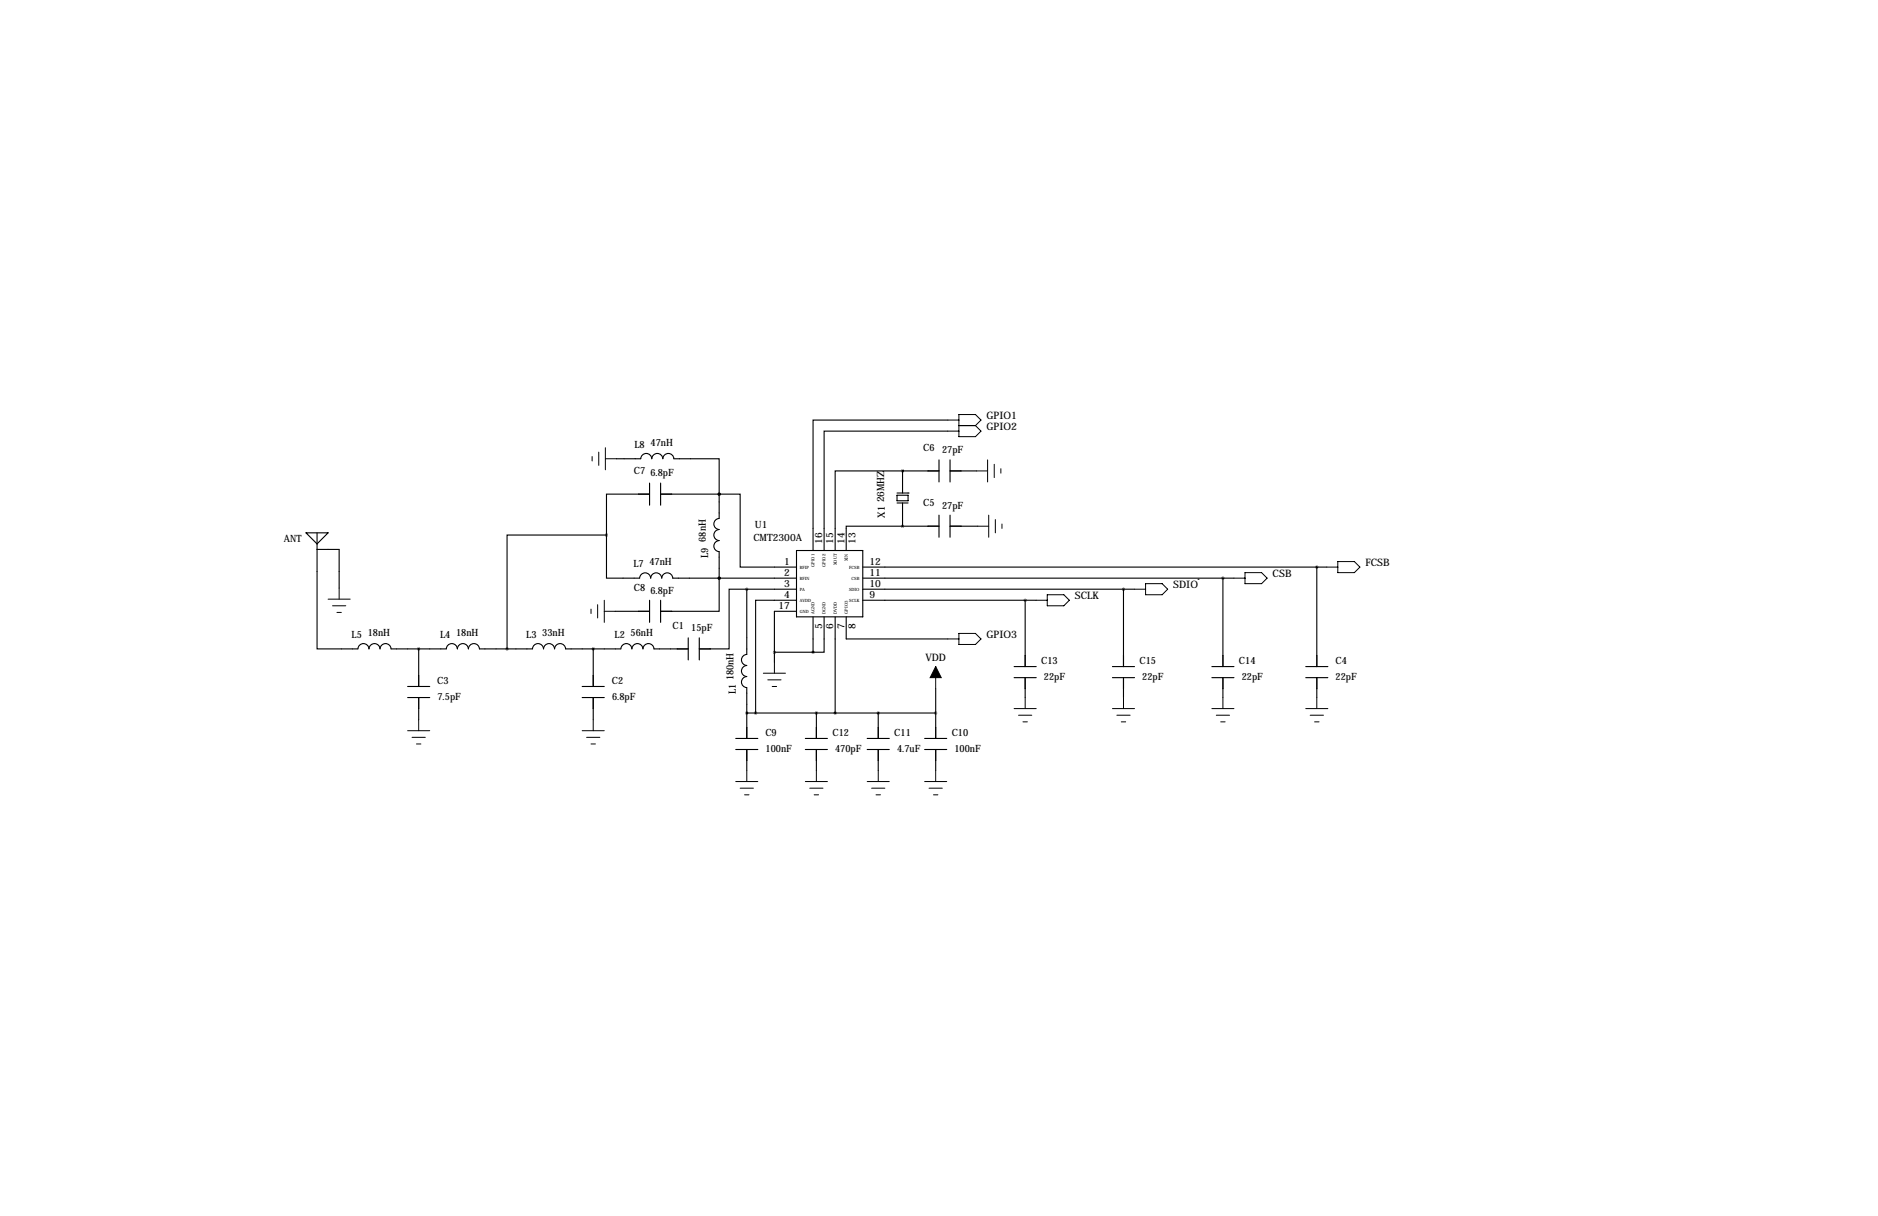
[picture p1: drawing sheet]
<svg xmlns="http://www.w3.org/2000/svg" width="432mm" height="279mm" viewBox="0 0 432 279" stroke-linecap="round" stroke-linejoin="round" font-family="sans-serif">
<g fill="none" stroke="#000" stroke-width=".25">
<path d="M217.9 99.1h-28.4v27.4M217.9 96.5h-31v30M141.7 105.4h5.6a1.27 1.27 0 0 1 1.3-1.2 1.27 1.27 0 0 1 1.3 1.2 1.27 1.27 0 0 1 1.2-1.2 1.27 1.27 0 0 1 1.3 1.2 1.27 1.27 0 0 1 1.3-1.2 1.27 1.27 0 0 1 1.2 1.2h10.5v8.1M149.4 113.5h-10v9.4M149.4 111v5.1M151.9 113.5h13.5M151.9 111v5.1M165.4 113.5v5.6a1.27 1.27 0 0 0-1.3 1.3 1.27 1.27 0 0 0 1.2 1.3M165.4 113.5h4.8v16.8h12.9M165.4 113.5h.1M206.2 115.6h2.6M206.2 113.8h2.6v1.3h-2.6z"/>
<path d="M206.2 113.3h2.6M207.5 108.2h.1M207.5 108.2h-15.5v18.3M207.5 108.2v5.1M207.5 115.6v5.3M207.5 108.2h8.4M208.8 113.3h.1M215.9 105.7v5M215.9 118.4v5M218.4 105.7v5M218.4 118.4v5M218.4 108.2h6.1"/>
<path d="M70.4 122.4h5l-2.5 2.6zM72.9 122.4v26.7h9.4a1.27 1.27 0 0 1 1.3-1.2 1.27 1.27 0 0 1 1.2 1.2 1.27 1.27 0 0 1 1.3-1.2 1.27 1.27 0 0 1 1.3 1.2 1.27 1.27 0 0 1 1.3-1.2 1.27 1.27 0 0 1 1.2 1.2h12.7a1.27 1.27 0 0 1 1.3-1.2 1.27 1.27 0 0 1 1.3 1.2 1.27 1.27 0 0 1 1.2-1.2 1.27 1.27 0 0 1 1.3 1.2 1.27 1.27 0 0 1 1.3-1.2 1.27 1.27 0 0 1 1.2 1.2h12.2a1.27 1.27 0 0 1 1.3-1.2 1.27 1.27 0 0 1 1.3 1.2 1.27 1.27 0 0 1 1.2-1.2 1.27 1.27 0 0 1 1.3 1.2 1.27 1.27 0 0 1 1.3-1.2 1.27 1.27 0 0 1 1.2 1.2h12.7a1.27 1.27 0 0 1 1.3-1.2 1.27 1.27 0 0 1 1.3 1.2 1.27 1.27 0 0 1 1.3-1.2 1.27 1.27 0 0 1 1.2 1.2 1.27 1.27 0 0 1 1.3-1.2 1.27 1.27 0 0 1 1.3 1.2h7.8M72.9 126.2h5.1v8.9M139.4 122.9v9.9h7.7M139.4 122.9h-22.8v26.2M147.1 132.8a1.27 1.27 0 0 1 1.2-1.2 1.27 1.27 0 0 1 1.3 1.2 1.27 1.27 0 0 1 1.3-1.2 1.27 1.27 0 0 1 1.2 1.2 1.27 1.27 0 0 1 1.3-1.2 1.27 1.27 0 0 1 1.3 1.2h28.4M149.4 137.9v5.1M151.9 137.9v5.1M165.4 124.2a1.27 1.27 0 0 0-1.3 1.3 1.27 1.27 0 0 0 1.2 1.2M165.4 121.7a1.27 1.27 0 0 0-1.3 1.2 1.27 1.27 0 0 0 1.2 1.3M165.4 132.8h.1M165.4 132.8v7.7h-13.5"/>
<path d="M165.4 126.7v6.1M171.7 135.4v15a1.27 1.27 0 0 0-1.2 1.2 1.27 1.27 0 0 0 1.2 1.3 1.27 1.27 0 0 0-1.2 1.3 1.27 1.27 0 0 0 1.2 1.2 1.27 1.27 0 0 0-1.2 1.3 1.27 1.27 0 0 0 1.2 1.3M171.7 135.4h-4.1v13.7h-6.8M171.7 135.4h11.4M183.1 137.9h-9.4v25.9M183.1 126.5h15.3v15.2h-15.3zM198.4 137.9h39.9M198.4 135.4h62.5M198.4 132.8h85.3M198.4 130.3h106.7M207.5 120.9h-12.9v5.6M207.5 120.9h8.4"/>
<path d="M218.4 120.9h6.4M235.7 137.9v15.3M258.3 135.4v17.8M275.5 133.1h.1M281.2 132.8v20.4M302.8 130.3v22.9M93.7 157.7h5.1M96.3 149.1v8.6M133.9 157.7h5M136.4 149.1v8.6M141.5 140.5h7.9M158.2 146.6v5"/>
<path d="M160.8 146.6v5M171.7 158v11.7M178.1 149.9h8.8M183.1 140.5h-5v11.6M186.9 141.7v8.2M189.5 141.7v8.2h-2.6M192 141.7v22.1M194.6 141.7v5.1h23.3M215.1 158.2v11.5M233.2 153.2h5.1M233.2 155.7h5.1M235.7 155.7v4.6"/>
<path d="M255.8 153.2h5.1M255.8 155.7h5.1M258.3 155.7v4.6M278.6 153.2h5.1M278.6 155.7h5.1M281.2 155.7v4.6M300.2 153.2h5.1M300.2 155.7h5.1M302.8 155.7v4.6M93.7 160.3h5.1M96.3 160.3v5.1M133.9 160.3h5"/>
<path d="M136.4 160.3v5.1M169.2 169.7h5M169.2 172.2h5M171.7 172.2v4.8M171.7 163.8h43.4M185.2 169.7h5M185.2 172.2h5M187.7 163.8v5.9M187.7 172.2v4.8M199.4 169.7h5.1M199.4 172.2h5.1M201.9 163.8v5.9"/>
<path d="M201.9 172.2v4.8M212.6 169.7h5.1M212.6 172.2h5.1M215.1 172.2v4.8"/>
</g>
<g fill="none" stroke="#000" stroke-width=".23">
<path d="M217.9 99.1h2.6M217.9 96.5h2.6M220.5 95.2h3.8l1.3 1.3-1.3 1.3 1.3 1.3-1.3 1.2h-3.8zM220.5 97.8h3.8M136.1 104.9v1M137.7 103.9v3M139.2 105.4h2.5M139.2 102.9v5M224.5 108.2h2.6M227.1 105.7v5M227.3 118.4v5M228.6 106.7v3"/>
<path d="M228.9 119.4v3M230.1 107.7v1M75.4 137.7h5.1M76.5 139.2h3M78 135.1v2.6M135.9 140v1M137.4 138.9v3.1M138.9 137.9v5.1M224.8 120.9h2.5M230.4 120.4v1M238.3 137.9h2.5M240.8 136.7h3.8l1.3 1.2-1.3 1.3h-3.8z"/>
<path d="M260.9 135.4h2.5M263.4 134.1h3.8l1.3 1.3-1.3 1.3h-3.8zM283.7 132.8h2.6M286.3 131.6h3.8l1.2 1.2-1.2 1.3h-3.8zM305.1 130.3h2.5M307.6 129h3.8l1.3 1.3-1.3 1.3h-3.8zM77.5 140.7h1M138.9 140.5h2.6M175.5 154.7h5.1M176.5 156.2h3.1M177.5 157.7h1.1M178.1 152.1v2.6"/>
<path d="M215.1 153.2v5M217.9 146.8h2.6M220.5 145.5h3.8l1.3 1.3-1.3 1.3h-3.8zM93.7 167.9h5.1M94.7 169.4h3.1M95.8 170.9h1M96.3 165.4v2.5M133.9 167.9h5M134.9 169.4h3M135.9 170.9h1M136.4 165.4v2.5M169.2 179.6h5"/>
<path d="M171.7 177v2.6M185.2 179.6h5M187.7 177v2.6M199.4 179.6h5.1M201.9 177v2.6M212.6 179.6h5.1M215.1 177v2.6M233.2 162.8h5.1M234.2 164.3h3M235.2 165.9h1M235.7 160.3v2.5M255.8 162.8h5.1"/>
<path d="M256.8 164.3h3M257.8 165.9h1M258.3 160.3v2.5M278.6 162.8h5.1M279.7 164.3h3M280.7 165.9h1M281.2 160.3v2.5M300.2 162.8h5.1M301.2 164.3h3.1M302.3 165.9h1M302.8 160.3v2.5M170.2 181.1h3"/>
<path d="M171.2 182.6h1M186.2 181.1h3M187.2 182.6h1M200.4 181.1h3.1M201.4 182.6h1M213.6 181.1h3.1M214.6 182.6h1"/>
</g>
<path d="M215.1 153.2l1.3 2.5h-2.5z" fill="#000" stroke="#000" stroke-width=".23"/>
<path d="M165.3 113.5a.05 .05 0 0 0 .1 0 .05 .05 0 0 0-.1 0zM165.3 132.8a.05 .05 0 0 0 .1 0 .05 .05 0 0 0-.1 0zM165.3 132.8a.05 .05 0 0 0 .1 0 .05 .05 0 0 0-.1 0zM139.4 122.9a.05 .05 0 0 0 .1 0 .05 .05 0 0 0-.1 0zM96.2 149.1a.05 .05 0 0 0 .1 0 .05 .05 0 0 0-.1 0zM201.9 163.8a.05 .05 0 0 0 .1 0 .05 .05 0 0 0-.1 0zM173.7 163.8a.05 .05 0 0 0 .1 0 .05 .05 0 0 0-.1 0zM178 149.9a.05 .05 0 0 0 .1 0 .05 .05 0 0 0-.1 0zM186.9 149.9a.05 .05 0 0 0 .1 0 .05 .05 0 0 0-.1 0zM215.1 163.8a.05 .05 0 0 0 .1 0 .05 .05 0 0 0-.1 0zM302.7 130.3a.05 .05 0 0 0 .1 0 .05 .05 0 0 0-.1 0zM165.3 113.5a.05 .05 0 0 0 .1 0 .05 .05 0 0 0-.1 0z" fill="#000" stroke="#000" stroke-width=".63"/>
<g font-size="2.4">
<text x="226.8" y="98.8">GPIO2</text>
<text x="226.8" y="96.3">GPIO1</text>
<text x="313.9" y="130">FCSB</text>
<text x="247.1" y="137.7">SCLK</text>
<text x="269.7" y="135.1">SDIO</text>
<text x="292.6" y="132.6">CSB</text>
<text x="226.8" y="146.6">GPIO3</text>
<text x="212.8" y="151.9">VDD</text>
</g>
<g font-size="2.3">
<text x="145.9" y="102.9">L8</text>
<text x="149.6" y="102.4">47nH</text>
<text x="212.3" y="103.6">C6</text>
<text x="216.6" y="104.1">27pF</text>
<text x="145.7" y="109">C7</text>
<text x="149.5" y="109.5">6.8pF</text>
<text x="203.3" y="115.4" transform="rotate(-90 203.3 115.4)">26MHZ</text>
<text x="203.5" y="118.9" transform="rotate(-90 203.5 118.9)">X1</text>
<text x="212.3" y="116.3">C5</text>
<text x="216.6" y="116.8">27pF</text>
<text x="65.3" y="124.5">ANT</text>
<text x="162.3" y="124.5" transform="rotate(-90 162.3 124.5)">68nH</text>
<text x="173.2" y="124.3">CMT2300A</text>
<text x="173.6" y="121.4">U1</text>
<text x="189.1" y="125" transform="rotate(-90 189.1 125)">16</text>
<text x="191.6" y="125" transform="rotate(-90 191.6 125)">15</text>
<text x="194.1" y="125" transform="rotate(-90 194.1 125)">14</text>
<text x="196.7" y="125" transform="rotate(-90 196.7 125)">13</text>
<text x="145.6" y="130.3">L7</text>
<text x="149.3" y="129.8">47nH</text>
<text x="162.8" y="128.2" transform="rotate(-90 162.8 128.2)">L9</text>
<text x="180.3" y="129.8">1</text>
<text x="199.9" y="129.8">12</text>
<text x="145.7" y="135.9">C8</text>
<text x="149.5" y="136.4">6.8pF</text>
<text x="180.3" y="137.4">4</text>
<text x="180.3" y="134.9">3</text>
<text x="180.3" y="132.3">2</text>
<text x="199.9" y="132.3">11</text>
<text x="199.9" y="134.9">10</text>
<text x="199.9" y="137.4">9</text>
<text x="179" y="140">17</text>
<text x="80.9" y="146.6">L5</text>
<text x="84.6" y="146.1">18nH</text>
<text x="101.2" y="146.6">L4</text>
<text x="104.9" y="146.1">18nH</text>
<text x="121" y="146.6">L3</text>
<text x="124.7" y="146.1">33nH</text>
<text x="141.3" y="146.6">L2</text>
<text x="145" y="146.1">56nH</text>
<text x="154.6" y="144.5">C1</text>
<text x="159" y="145">15pF</text>
<text x="189.1" y="144.6" transform="rotate(-90 189.1 144.6)">5</text>
<text x="191.6" y="144.6" transform="rotate(-90 191.6 144.6)">6</text>
<text x="194.1" y="144.6" transform="rotate(-90 194.1 144.6)">7</text>
<text x="196.7" y="144.6" transform="rotate(-90 196.7 144.6)">8</text>
<text x="239.4" y="152.7">C13</text>
<text x="262" y="152.7">C15</text>
<text x="284.9" y="152.7">C14</text>
<text x="307" y="152.7">C4</text>
<text x="100.5" y="157.2">C3</text>
<text x="100.6" y="160.8">7.5pF</text>
<text x="140.7" y="157.2">C2</text>
<text x="140.7" y="160.8">6.8pF</text>
<text x="168.7" y="156.3" transform="rotate(-90 168.7 156.3)">180nH</text>
<text x="169.2" y="159.4" transform="rotate(-90 169.2 159.4)">L1</text>
<text x="240" y="156.2">22pF</text>
<text x="262.6" y="156.2">22pF</text>
<text x="285.5" y="156.2">22pF</text>
<text x="307.1" y="156.2">22pF</text>
<text x="176" y="169.2">C9</text>
<text x="176" y="172.7">100nF</text>
<text x="191.4" y="169.2">C12</text>
<text x="192" y="172.7">470pF</text>
<text x="205.6" y="169.2">C11</text>
<text x="206.2" y="172.7">4.7uF</text>
<text x="218.8" y="169.2">C10</text>
<text x="219.5" y="172.7">100nF</text>
</g>
<g font-size="1">
<text x="183.9" y="130.7">RFIP</text>
<text x="187.3" y="130.2" transform="rotate(-90 187.3 130.2)">GPIO1</text>
<text x="189.8" y="130.2" transform="rotate(-90 189.8 130.2)">GPIO2</text>
<text x="192.4" y="129.9" transform="rotate(-90 192.4 129.9)">XOUT</text>
<text x="194.9" y="129" transform="rotate(-90 194.9 129)">XIN</text>
<text x="195.3" y="130.7">FCSB</text>
<text x="183.9" y="135.7">PA</text>
<text x="183.9" y="133.2">RFIN</text>
<text x="195.2" y="135.7">SDIO</text>
<text x="195.8" y="133.2">CSB</text>
<text x="183.9" y="138.3">AVDD</text>
<text x="183.9" y="140.8">GND</text>
<text x="187.3" y="141" transform="rotate(-90 187.3 141)">AGND</text>
<text x="189.8" y="141" transform="rotate(-90 189.8 141)">DGND</text>
<text x="192.4" y="141" transform="rotate(-90 192.4 141)">DVDD</text>
<text x="194.9" y="141" transform="rotate(-90 194.9 141)">GPIO3</text>
<text x="195.3" y="138.3">SCLK</text>
</g>
</svg>
